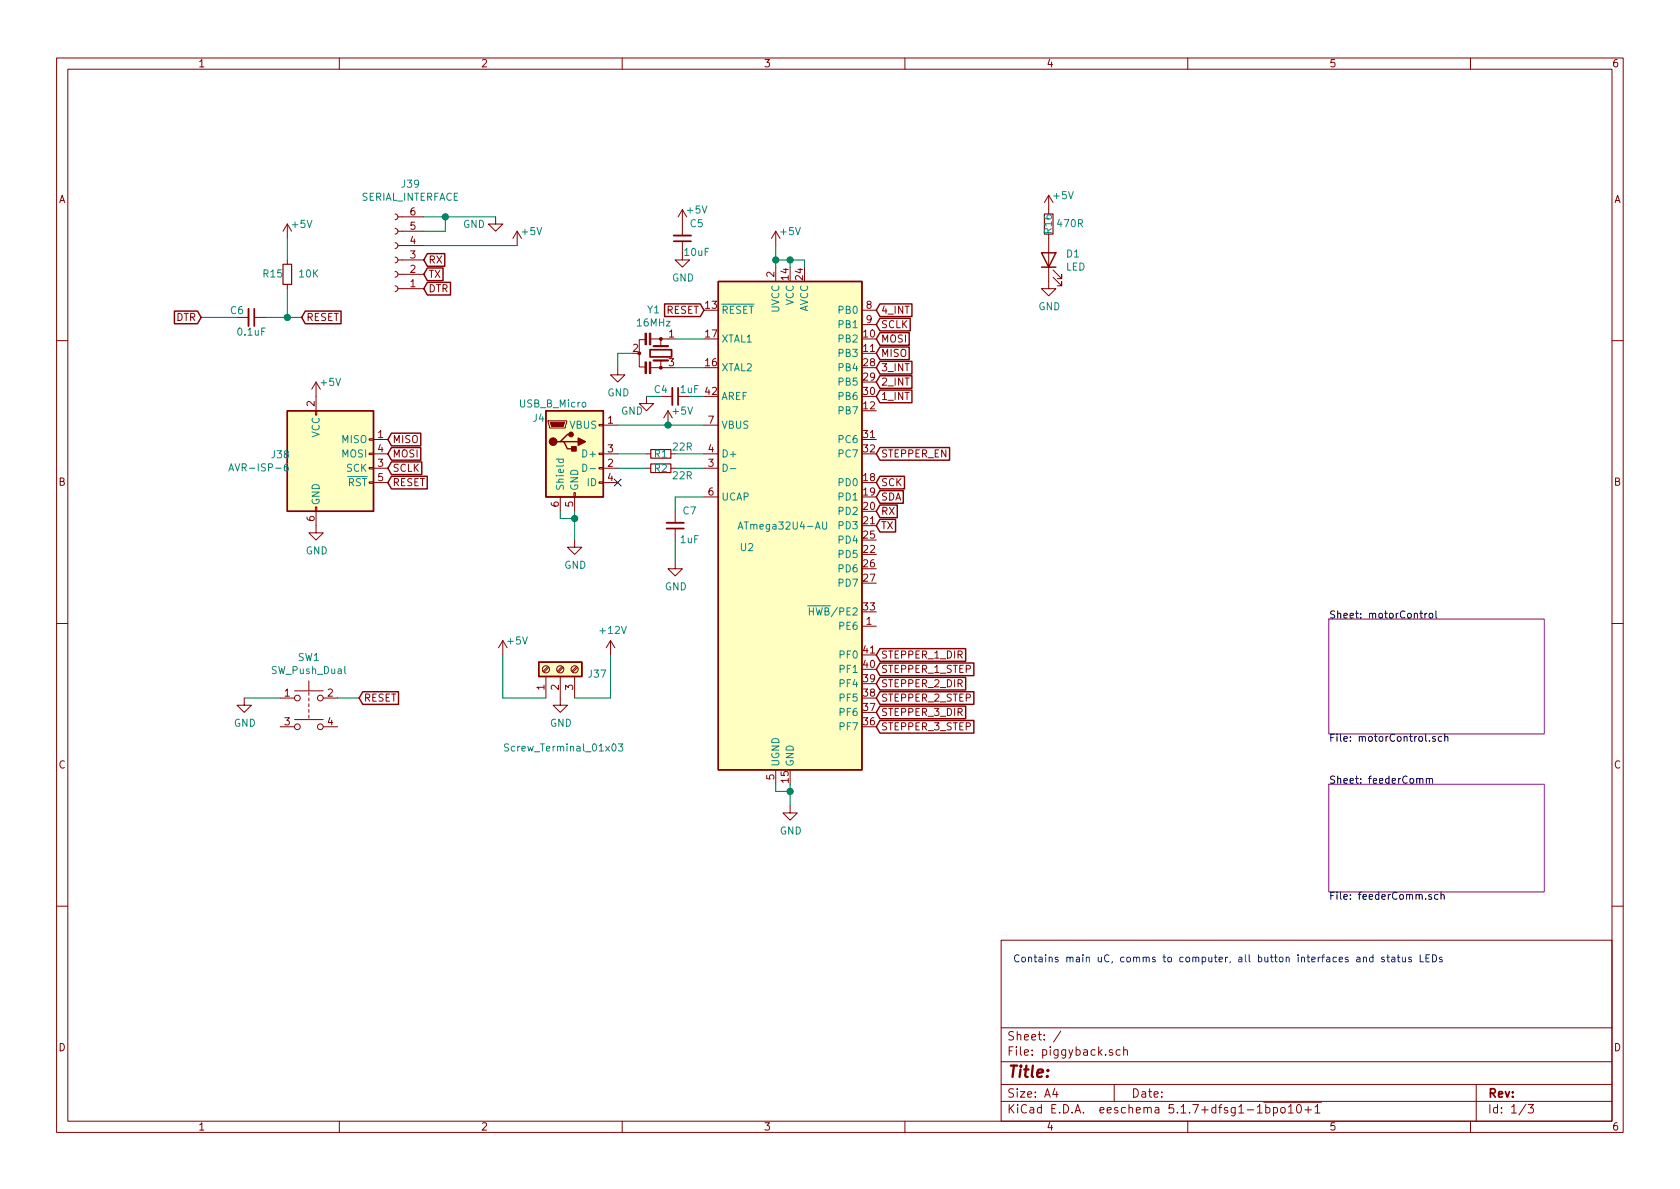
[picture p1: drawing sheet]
EESchema Schematic File Version 4
EELAYER 30 0
EELAYER END
$Descr A4 11693 8268
encoding utf-8
Sheet 1 3
Title ""
Date ""
Rev ""
Comp ""
Comment1 ""
Comment2 ""
Comment3 ""
Comment4 ""
$EndDescr
$Comp
L piggyback-rescue:ATmega32U4-AU-MCU_Microchip_ATmega U2
U 1 1
P 5500 3650
F 0 "U2" H 5200 3500 50  0000 C CNN
F 1 "ATmega32U4-AU" H 5450 3650 50  0000 C CNN
F 2 "Package_QFP:TQFP-44_10x10mm_P0.8mm" H 5500 3650 50  0001 C CIN
F 3 "http://ww1.microchip.com/downloads/en/DeviceDoc/Atmel-7766-8-bit-AVR-ATmega16U4-32U4_Datasheet.pdf" H 5500 3650 50  0001 C CNN
	1    5500 3650
	1    0    0    -1  
$EndComp
$Sheet
S 9250 4300 1500 800 
U 5E3ED32D
F0 "motorControl" 50
F1 "motorControl.sch" 50
$EndSheet
$Sheet
S 9250 5450 1500 750 
U 5E3ED56E
F0 "feederComm" 50
F1 "feederComm.sch" 50
$EndSheet
Text Notes 7050 6700 0    50   ~ 0
Contains main uC, comms to computer, all button interfaces and status LEDs
$Comp
L piggyback-rescue:USB_B_Micro-Connector J4
U 1 1
P 4000 3150
F 0 "J4" H 3750 3400 50  0000 C CNN
F 1 "USB_B_Micro" H 3850 3500 50  0000 C CNN
F 2 "Connector_USB:USB_Micro-B_Molex-105017-0001" H 4150 3100 50  0001 C CNN
F 3 "~" H 4150 3100 50  0001 C CNN
	1    4000 3150
	1    0    0    -1  
$EndComp
$Comp
L Device:R_Small R1
U 1 1
P 4600 3150
F 0 "R1" V 4600 3150 50  0000 C CNN
F 1 "22R" V 4550 3300 50  0000 C CNN
F 2 "Resistor_SMD:R_0805_2012Metric_Pad1.15x1.40mm_HandSolder" H 4600 3150 50  0001 C CNN
F 3 "~" H 4600 3150 50  0001 C CNN
	1    4600 3150
	0    1    1    0   
$EndComp
$Comp
L Device:R_Small R2
U 1 1
P 4600 3250
F 0 "R2" V 4600 3250 50  0000 C CNN
F 1 "22R" V 4650 3400 50  0000 C CNN
F 2 "Resistor_SMD:R_0805_2012Metric_Pad1.15x1.40mm_HandSolder" H 4600 3250 50  0001 C CNN
F 3 "~" H 4600 3250 50  0001 C CNN
	1    4600 3250
	0    1    1    0   
$EndComp
Wire Wire Line
	4700 3150 4900 3150
Wire Wire Line
	4700 3250 4900 3250
Wire Wire Line
	4500 3250 4300 3250
Wire Wire Line
	4500 3150 4300 3150
Wire Wire Line
	4300 2950 4650 2950
$Comp
L power:GND #PWR0113
U 1 1
P 4000 3750
F 0 "#PWR0113" H 4000 3500 50  0001 C CNN
F 1 "GND" H 4005 3577 50  0000 C CNN
F 2 "" H 4000 3750 50  0001 C CNN
F 3 "" H 4000 3750 50  0001 C CNN
	1    4000 3750
	1    0    0    -1  
$EndComp
$Comp
L power:GND #PWR0114
U 1 1
P 5500 5600
F 0 "#PWR0114" H 5500 5350 50  0001 C CNN
F 1 "GND" H 5505 5427 50  0000 C CNN
F 2 "" H 5500 5600 50  0001 C CNN
F 3 "" H 5500 5600 50  0001 C CNN
	1    5500 5600
	1    0    0    -1  
$EndComp
Wire Wire Line
	5500 5600 5500 5500
Wire Wire Line
	5500 5500 5400 5500
Wire Wire Line
	5400 5500 5400 5450
Wire Wire Line
	5500 5500 5500 5450
Connection ~ 5500 5500
Wire Wire Line
	4000 3750 4000 3600
Wire Wire Line
	3900 3550 3900 3600
Wire Wire Line
	3900 3600 4000 3600
Connection ~ 4000 3600
Wire Wire Line
	4000 3600 4000 3550
NoConn ~ 4300 3350
$Comp
L Device:Resonator_Small Y1
U 1 1
P 4600 2450
F 0 "Y1" V 4295 2400 50  0000 C CNN
F 1 "16MHz" V 4386 2400 50  0000 C CNN
F 2 "Crystal:Resonator_SMD_muRata_CSTxExxV-3Pin_3.0x1.1mm" H 4575 2450 50  0001 C CNN
F 3 "~" H 4575 2450 50  0001 C CNN
	1    4600 2450
	0    1    1    0   
$EndComp
$Comp
L power:GND #PWR0115
U 1 1
P 4300 2550
F 0 "#PWR0115" H 4300 2300 50  0001 C CNN
F 1 "GND" H 4305 2377 50  0000 C CNN
F 2 "" H 4300 2550 50  0001 C CNN
F 3 "" H 4300 2550 50  0001 C CNN
	1    4300 2550
	1    0    0    -1  
$EndComp
Wire Wire Line
	4300 2550 4300 2450
Wire Wire Line
	4300 2450 4400 2450
Wire Wire Line
	4700 2350 4900 2350
Wire Wire Line
	4700 2550 4900 2550
$Comp
L power:+5V #PWR0116
U 1 1
P 5400 1700
F 0 "#PWR0116" H 5400 1550 50  0001 C CNN
F 1 "+5V" H 5500 1800 50  0000 C CNN
F 2 "" H 5400 1700 50  0001 C CNN
F 3 "" H 5400 1700 50  0001 C CNN
	1    5400 1700
	1    0    0    -1  
$EndComp
Wire Wire Line
	5400 1850 5400 1800
Wire Wire Line
	5500 1850 5500 1800
Wire Wire Line
	5500 1800 5400 1800
Connection ~ 5400 1800
Wire Wire Line
	5400 1800 5400 1700
Wire Wire Line
	5600 1850 5600 1800
Wire Wire Line
	5600 1800 5500 1800
Connection ~ 5500 1800
$Comp
L Device:C_Small C4
U 1 1
P 4700 2750
F 0 "C4" V 4650 2650 50  0000 C CNN
F 1 "1uF" V 4650 2850 50  0000 C CNN
F 2 "Capacitor_SMD:C_0805_2012Metric_Pad1.15x1.40mm_HandSolder" H 4700 2750 50  0001 C CNN
F 3 "~" H 4700 2750 50  0001 C CNN
	1    4700 2750
	0    1    1    0   
$EndComp
$Comp
L power:GND #PWR0117
U 1 1
P 4500 2750
F 0 "#PWR0117" H 4500 2500 50  0001 C CNN
F 1 "GND" H 4400 2650 50  0000 C CNN
F 2 "" H 4500 2750 50  0001 C CNN
F 3 "" H 4500 2750 50  0001 C CNN
	1    4500 2750
	1    0    0    -1  
$EndComp
Wire Wire Line
	4500 2750 4600 2750
Wire Wire Line
	4800 2750 4900 2750
$Comp
L Device:C_Small C5
U 1 1
P 4750 1650
F 0 "C5" H 4650 1550 50  0000 C CNN
F 1 "10uF" H 4650 1750 50  0000 C CNN
F 2 "Capacitor_SMD:C_0805_2012Metric_Pad1.15x1.40mm_HandSolder" H 4750 1650 50  0001 C CNN
F 3 "~" H 4750 1650 50  0001 C CNN
	1    4750 1650
	-1   0    0    1   
$EndComp
$Comp
L power:+5V #PWR0198
U 1 1
P 4750 1550
F 0 "#PWR0198" H 4750 1400 50  0001 C CNN
F 1 "+5V" H 4850 1650 50  0000 C CNN
F 2 "" H 4750 1550 50  0001 C CNN
F 3 "" H 4750 1550 50  0001 C CNN
	1    4750 1550
	1    0    0    -1  
$EndComp
$Comp
L power:GND #PWR0199
U 1 1
P 4750 1750
F 0 "#PWR0199" H 4750 1500 50  0001 C CNN
F 1 "GND" H 4755 1577 50  0000 C CNN
F 2 "" H 4750 1750 50  0001 C CNN
F 3 "" H 4750 1750 50  0001 C CNN
	1    4750 1750
	1    0    0    -1  
$EndComp
$Comp
L Connector:Screw_Terminal_01x03 J37
U 1 1
P 3900 4650
F 0 "J37" V 3864 4462 50  0000 R CNN
F 1 "Screw_Terminal_01x03" V 3350 5050 50  0000 R CNN
F 2 "TerminalBlock_Phoenix:TerminalBlock_Phoenix_MKDS-3-3-5.08_1x03_P5.08mm_Horizontal" H 3900 4650 50  0001 C CNN
F 3 "~" H 3900 4650 50  0001 C CNN
	1    3900 4650
	0    -1   -1   0   
$EndComp
$Comp
L power:GND #PWR0202
U 1 1
P 3900 4850
F 0 "#PWR0202" H 3900 4600 50  0001 C CNN
F 1 "GND" H 3905 4677 50  0000 C CNN
F 2 "" H 3900 4850 50  0001 C CNN
F 3 "" H 3900 4850 50  0001 C CNN
	1    3900 4850
	1    0    0    -1  
$EndComp
$Comp
L power:+5V #PWR0203
U 1 1
P 3500 4550
F 0 "#PWR0203" H 3500 4400 50  0001 C CNN
F 1 "+5V" H 3600 4650 50  0000 C CNN
F 2 "" H 3500 4550 50  0001 C CNN
F 3 "" H 3500 4550 50  0001 C CNN
	1    3500 4550
	1    0    0    -1  
$EndComp
$Comp
L power:+12V #PWR0204
U 1 1
P 4250 4550
F 0 "#PWR0204" H 4250 4400 50  0001 C CNN
F 1 "+12V" H 4265 4723 50  0000 C CNN
F 2 "" H 4250 4550 50  0001 C CNN
F 3 "" H 4250 4550 50  0001 C CNN
	1    4250 4550
	1    0    0    -1  
$EndComp
Wire Wire Line
	3800 4850 3500 4850
Wire Wire Line
	3500 4850 3500 4550
Wire Wire Line
	4000 4850 4250 4850
Wire Wire Line
	4250 4850 4250 4550
Text GLabel 6100 3450 2    50   Input ~ 0
SDA
Text GLabel 6100 3150 2    50   Input ~ 0
STEPPER_EN
Text GLabel 6100 4650 2    50   Input ~ 0
STEPPER_1_STEP
Text GLabel 6100 4550 2    50   Input ~ 0
STEPPER_1_DIR
Text GLabel 6100 4850 2    50   Input ~ 0
STEPPER_2_STEP
Text GLabel 6100 4750 2    50   Input ~ 0
STEPPER_2_DIR
Text GLabel 6100 5050 2    50   Input ~ 0
STEPPER_3_STEP
Text GLabel 6100 4950 2    50   Input ~ 0
STEPPER_3_DIR
$Comp
L piggyback-rescue:AVR-ISP-6-Connector J38
U 1 1
P 2300 3250
F 0 "J38" H 2021 3346 50  0000 R CNN
F 1 "AVR-ISP-6" H 2021 3255 50  0000 R CNN
F 2 "Connector_PinHeader_2.54mm:PinHeader_2x03_P2.54mm_Vertical" V 2050 3300 50  0001 C CNN
F 3 " ~" H 1025 2700 50  0001 C CNN
	1    2300 3250
	1    0    0    -1  
$EndComp
$Comp
L power:GND #PWR0205
U 1 1
P 2200 3650
F 0 "#PWR0205" H 2200 3400 50  0001 C CNN
F 1 "GND" H 2205 3477 50  0000 C CNN
F 2 "" H 2200 3650 50  0001 C CNN
F 3 "" H 2200 3650 50  0001 C CNN
	1    2200 3650
	1    0    0    -1  
$EndComp
$Comp
L power:+5V #PWR0206
U 1 1
P 2200 2750
F 0 "#PWR0206" H 2200 2600 50  0001 C CNN
F 1 "+5V" H 2300 2850 50  0000 C CNN
F 2 "" H 2200 2750 50  0001 C CNN
F 3 "" H 2200 2750 50  0001 C CNN
	1    2200 2750
	1    0    0    -1  
$EndComp
Text GLabel 6100 3350 2    50   Input ~ 0
SCK
Text GLabel 6100 2450 2    50   Input ~ 0
MISO
Text GLabel 6100 2350 2    50   Input ~ 0
MOSI
Text GLabel 6100 2250 2    50   Input ~ 0
SCLK
Text GLabel 4900 2150 0    50   Input ~ 0
RESET
Text GLabel 2700 3350 2    50   Input ~ 0
RESET
Text GLabel 2700 3250 2    50   Input ~ 0
SCLK
Text GLabel 2700 3050 2    50   Input ~ 0
MISO
Text GLabel 2700 3150 2    50   Input ~ 0
MOSI
$Comp
L Connector:Conn_01x06_Female J39
U 1 1
P 2750 1800
F 0 "J39" H 2642 1275 50  0000 C CNN
F 1 "SERIAL_INTERFACE" H 2642 1366 50  0000 C CNN
F 2 "Connector_PinHeader_2.54mm:PinHeader_1x06_P2.54mm_Vertical" H 2750 1800 50  0001 C CNN
F 3 "~" H 2750 1800 50  0001 C CNN
	1    2750 1800
	-1   0    0    1   
$EndComp
Text GLabel 6100 2750 2    50   Input ~ 0
1_INT
Text GLabel 6100 2650 2    50   Input ~ 0
2_INT
Text GLabel 6100 2550 2    50   Input ~ 0
3_INT
Text GLabel 6100 2150 2    50   Input ~ 0
4_INT
$Comp
L power:GND #PWR0207
U 1 1
P 3450 1500
F 0 "#PWR0207" H 3450 1250 50  0001 C CNN
F 1 "GND" H 3300 1450 50  0000 C CNN
F 2 "" H 3450 1500 50  0001 C CNN
F 3 "" H 3450 1500 50  0001 C CNN
	1    3450 1500
	1    0    0    -1  
$EndComp
$Comp
L power:+5V #PWR0208
U 1 1
P 3600 1700
F 0 "#PWR0208" H 3600 1550 50  0001 C CNN
F 1 "+5V" H 3700 1800 50  0000 C CNN
F 2 "" H 3600 1700 50  0001 C CNN
F 3 "" H 3600 1700 50  0001 C CNN
	1    3600 1700
	1    0    0    -1  
$EndComp
Text GLabel 2100 2200 2    50   Input ~ 0
RESET
$Comp
L Device:C_Small C6
U 1 1
P 1750 2200
F 0 "C6" V 1700 2100 50  0000 C CNN
F 1 "0.1uF" V 1850 2200 50  0000 C CNN
F 2 "Capacitor_SMD:C_0805_2012Metric_Pad1.15x1.40mm_HandSolder" H 1750 2200 50  0001 C CNN
F 3 "~" H 1750 2200 50  0001 C CNN
	1    1750 2200
	0    1    1    0   
$EndComp
$Comp
L Device:R_Small R15
U 1 1
P 2000 1900
F 0 "R15" H 2100 1900 50  0000 C CNN
F 1 "10K" H 1850 1900 50  0000 C CNN
F 2 "Resistor_SMD:R_0805_2012Metric_Pad1.15x1.40mm_HandSolder" H 2000 1900 50  0001 C CNN
F 3 "~" H 2000 1900 50  0001 C CNN
	1    2000 1900
	-1   0    0    1   
$EndComp
$Comp
L power:+5V #PWR0209
U 1 1
P 2000 1650
F 0 "#PWR0209" H 2000 1500 50  0001 C CNN
F 1 "+5V" H 2100 1750 50  0000 C CNN
F 2 "" H 2000 1650 50  0001 C CNN
F 3 "" H 2000 1650 50  0001 C CNN
	1    2000 1650
	1    0    0    -1  
$EndComp
Text GLabel 1400 2200 0    50   Input ~ 0
DTR
Wire Wire Line
	1400 2200 1650 2200
Wire Wire Line
	1850 2200 2000 2200
Wire Wire Line
	2000 2000 2000 2200
Connection ~ 2000 2200
Wire Wire Line
	2000 2200 2100 2200
Wire Wire Line
	2000 1800 2000 1650
Text GLabel 2950 2000 2    50   Input ~ 0
DTR
Wire Wire Line
	2950 1500 3100 1500
Wire Wire Line
	2950 1600 3100 1600
Wire Wire Line
	3100 1600 3100 1500
Connection ~ 3100 1500
Wire Wire Line
	3100 1500 3450 1500
Wire Wire Line
	2950 1700 3600 1700
Text GLabel 6100 3550 2    50   Input ~ 0
RX
Text GLabel 6100 3650 2    50   Input ~ 0
TX
Text GLabel 2950 1800 2    50   Input ~ 0
RX
Text GLabel 2950 1900 2    50   Input ~ 0
TX
$Comp
L Device:R_Small R16
U 1 1
P 7300 1550
F 0 "R16" V 7300 1550 50  0000 C CNN
F 1 "470R" H 7150 1550 50  0000 C CNN
F 2 "Resistor_SMD:R_0805_2012Metric_Pad1.15x1.40mm_HandSolder" H 7300 1550 50  0001 C CNN
F 3 "~" H 7300 1550 50  0001 C CNN
	1    7300 1550
	-1   0    0    1   
$EndComp
$Comp
L power:+5V #PWR0210
U 1 1
P 7300 1450
F 0 "#PWR0210" H 7300 1300 50  0001 C CNN
F 1 "+5V" H 7400 1550 50  0000 C CNN
F 2 "" H 7300 1450 50  0001 C CNN
F 3 "" H 7300 1450 50  0001 C CNN
	1    7300 1450
	1    0    0    -1  
$EndComp
$Comp
L power:GND #PWR0211
U 1 1
P 7300 1950
F 0 "#PWR0211" H 7300 1700 50  0001 C CNN
F 1 "GND" H 7305 1777 50  0000 C CNN
F 2 "" H 7300 1950 50  0001 C CNN
F 3 "" H 7300 1950 50  0001 C CNN
	1    7300 1950
	1    0    0    -1  
$EndComp
$Comp
L Device:LED D1
U 1 1
P 7300 1800
F 0 "D1" V 7339 1683 50  0000 R CNN
F 1 "LED" V 7248 1683 50  0000 R CNN
F 2 "LED_SMD:LED_0805_2012Metric_Pad1.15x1.40mm_HandSolder" H 7300 1800 50  0001 C CNN
F 3 "~" H 7300 1800 50  0001 C CNN
	1    7300 1800
	0    -1   -1   0   
$EndComp
$Comp
L power:GND #PWR0212
U 1 1
P 4700 3900
F 0 "#PWR0212" H 4700 3650 50  0001 C CNN
F 1 "GND" H 4705 3727 50  0000 C CNN
F 2 "" H 4700 3900 50  0001 C CNN
F 3 "" H 4700 3900 50  0001 C CNN
	1    4700 3900
	1    0    0    -1  
$EndComp
$Comp
L Device:C_Small C7
U 1 1
P 4700 3650
F 0 "C7" H 4600 3550 50  0000 C CNN
F 1 "1uF" H 4600 3750 50  0000 C CNN
F 2 "Capacitor_SMD:C_0805_2012Metric_Pad1.15x1.40mm_HandSolder" H 4700 3650 50  0001 C CNN
F 3 "~" H 4700 3650 50  0001 C CNN
	1    4700 3650
	-1   0    0    1   
$EndComp
Wire Wire Line
	4900 3450 4700 3450
Wire Wire Line
	4700 3450 4700 3550
Wire Wire Line
	4700 3750 4700 3900
$Comp
L power:+5V #PWR0213
U 1 1
P 4650 2950
F 0 "#PWR0213" H 4650 2800 50  0001 C CNN
F 1 "+5V" H 4750 3050 50  0000 C CNN
F 2 "" H 4650 2950 50  0001 C CNN
F 3 "" H 4650 2950 50  0001 C CNN
	1    4650 2950
	1    0    0    -1  
$EndComp
Connection ~ 4650 2950
Wire Wire Line
	4650 2950 4900 2950
$Comp
L Switch:SW_Push_Dual SW1
U 1 1
P 2150 4850
F 0 "SW1" H 2150 5135 50  0000 C CNN
F 1 "SW_Push_Dual" H 2150 5044 50  0000 C CNN
F 2 "Button_Switch_SMD:SW_SPST_B3S-1000" H 2150 5050 50  0001 C CNN
F 3 "" H 2150 5050 50  0001 C CNN
	1    2150 4850
	1    0    0    -1  
$EndComp
Text GLabel 2500 4850 2    50   Input ~ 0
RESET
$Comp
L power:GND #PWR0214
U 1 1
P 1700 4850
F 0 "#PWR0214" H 1700 4600 50  0001 C CNN
F 1 "GND" H 1705 4677 50  0000 C CNN
F 2 "" H 1700 4850 50  0001 C CNN
F 3 "" H 1700 4850 50  0001 C CNN
	1    1700 4850
	1    0    0    -1  
$EndComp
Wire Wire Line
	1700 4850 1950 4850
Wire Wire Line
	2350 4850 2500 4850
$EndSCHEMATC
